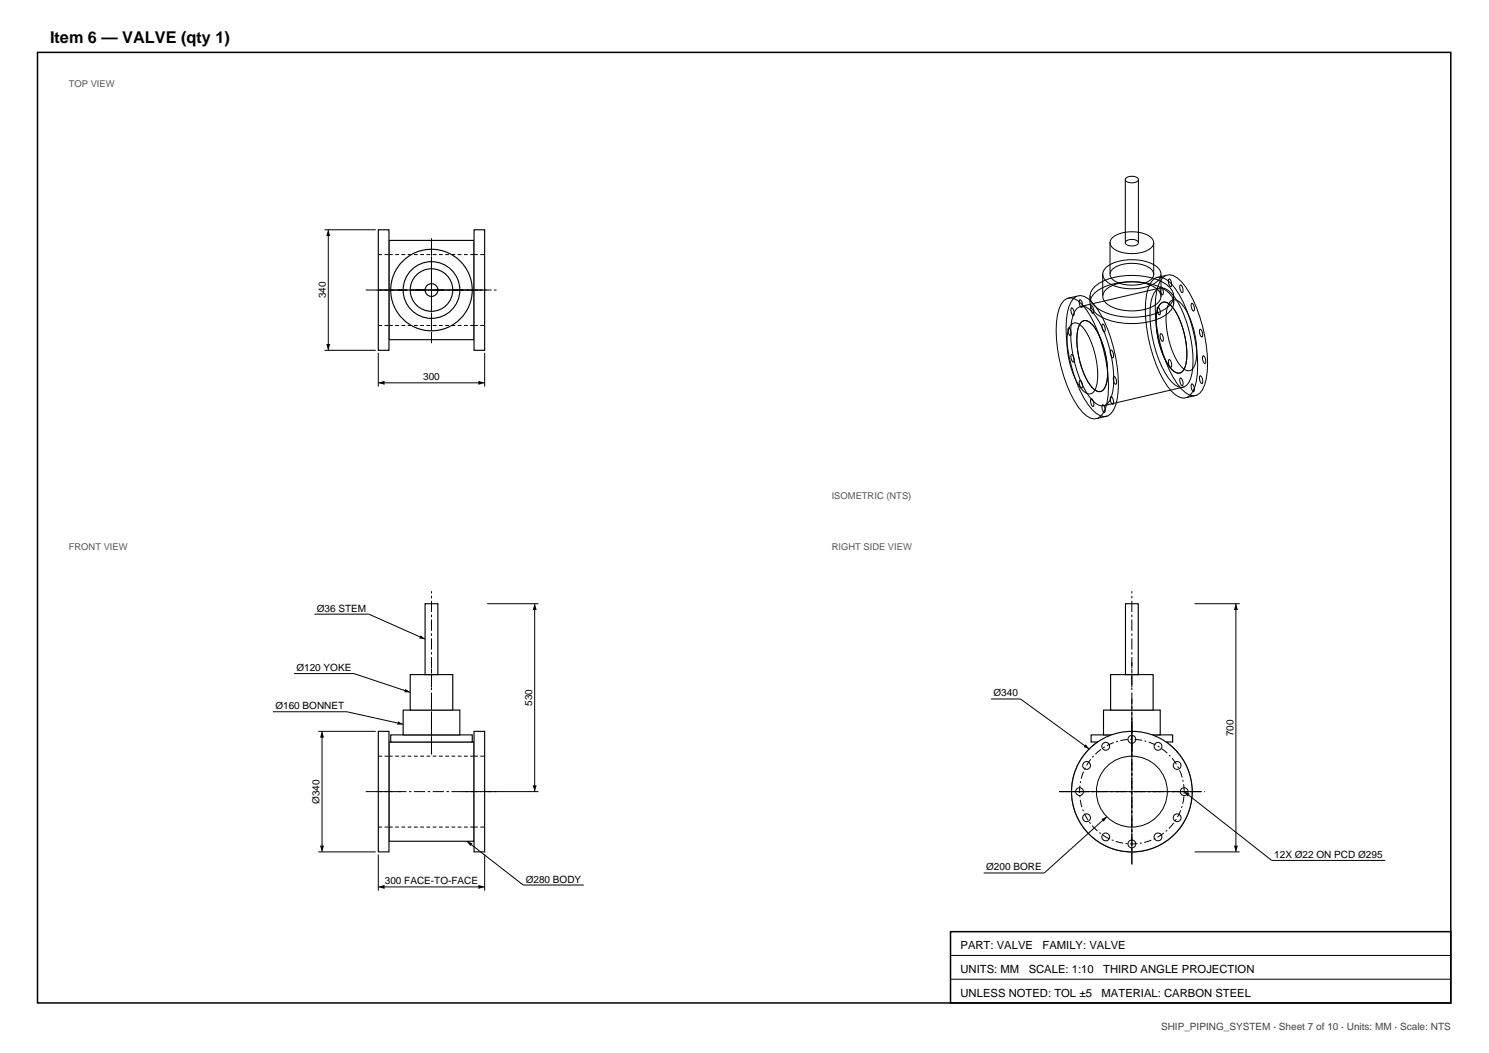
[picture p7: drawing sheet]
<svg xmlns="http://www.w3.org/2000/svg" width="420mm" height="297mm" viewBox="0 0 420 297" stroke-linecap="round" stroke-linejoin="round" font-family="sans-serif">
<path d="M10.6 14.8h398.6v268.1h-398.6z" fill="none" stroke="#000" stroke-width=".42"/>
<g fill="#fff" stroke="#000" stroke-width=".32">
<path d="M109.7 67.8h24v28h-24z" fill-rule="evenodd"/>
<path d="M106.7 64.8h3v34h-3z" fill-rule="evenodd"/>
<path d="M133.7 64.8h3v34h-3z" fill-rule="evenodd"/>
<circle cx="121.7" cy="81.8" r="11.5"/>
<circle cx="121.7" cy="81.8" r="8"/>
<circle cx="121.7" cy="81.8" r="6"/>
<circle cx="121.7" cy="81.8" r="1.8"/>
</g>
<path d="M106.7 71.8h3M109.7 71.8h24M133.7 71.8h3M106.7 91.8h3M109.7 91.8h24M133.7 91.8h3" fill="none" stroke="#000" stroke-width=".28" stroke-dasharray="1.1 .7" stroke-linecap="butt"/>
<path d="M103.2 81.8h10M106.2 81.8h31M106.7 81.8h30M110.2 81.8h23M112.2 81.8h19M116.4 81.8h10.6M121.7 96.8v-30M121.7 93.3v-23M121.7 91.3v-19M121.7 87.1v-10.6M130.2 81.8h10" fill="none" stroke="#000" stroke-width=".28" stroke-dasharray="3.2 .7 .7 .7" stroke-linecap="butt"/>
<g fill="#fff" stroke="#000" stroke-width=".32">
<path d="M109.7 209.3h24v28h-24z" fill-rule="evenodd"/>
<path d="M106.7 206.3h3v34h-3z" fill-rule="evenodd"/>
<path d="M133.7 206.3h3v34h-3z" fill-rule="evenodd"/>
<path d="M110.2 207.3h23v2h-23z" fill-rule="evenodd"/>
<path d="M113.7 200.3h16v7h-16z" fill-rule="evenodd"/>
<path d="M115.7 190.3h12v10h-12z" fill-rule="evenodd"/>
<path d="M119.9 170.3h3.6v20h-3.6z" fill-rule="evenodd"/>
</g>
<path d="M106.7 213.3h3M109.7 213.3h24M133.7 213.3h3M106.7 233.3h3M109.7 233.3h24M133.7 233.3h3" fill="none" stroke="#000" stroke-width=".28" stroke-dasharray="1.1 .7" stroke-linecap="butt"/>
<path d="M121.7 193.8v-27M121.7 212.8v-9M121.7 210.8v-14M121.7 203.8v-17.1M103.2 223.3h10M106.2 223.3h31M130.2 223.3h10" fill="none" stroke="#000" stroke-width=".28" stroke-dasharray="3.2 .7 .7 .7" stroke-linecap="butt"/>
<circle cx="319.3" cy="223.3" r="17" fill="#fff" stroke="#000" stroke-width=".32"/>
<g fill="none" stroke="#000" stroke-width=".28">
<circle cx="306.5" cy="215.9" r="1.1"/>
<circle cx="311.9" cy="210.5" r="1.1"/>
<circle cx="319.3" cy="208.5" r="1.1"/>
<circle cx="326.6" cy="210.5" r="1.1"/>
<circle cx="332" cy="215.9" r="1.1"/>
<circle cx="304.5" cy="223.3" r="1.1"/>
<circle cx="306.5" cy="230.7" r="1.1"/>
<circle cx="311.9" cy="236.1" r="1.1"/>
<circle cx="319.3" cy="223.3" r="10"/>
<circle cx="319.3" cy="238" r="1.1"/>
<circle cx="326.6" cy="236.1" r="1.1"/>
<circle cx="332" cy="230.7" r="1.1"/>
<circle cx="334" cy="223.3" r="1.1"/>
</g>
<path d="M334 223.3a14.8 14.8 0 0 0-21.7-13 14.8 14.8 0 0 0-1.3 25.2 14.8 14.8 0 0 0 22.9-10.7l.1-1.5" fill="none" stroke="#000" stroke-width=".28" stroke-dasharray="2.1 .7 .5 .7" stroke-linecap="butt"/>
<circle cx="319.3" cy="223.3" r="14" fill="#fff" stroke="#000" stroke-width=".32"/>
<circle cx="319.3" cy="223.3" r="10" fill="none" stroke="#000" stroke-width=".28"/>
<g fill="#fff" stroke="#000" stroke-width=".32">
<path d="M307.8 207.3h23v2h-23z" fill-rule="evenodd"/>
<path d="M311.3 200.3h16v7h-16z" fill-rule="evenodd"/>
<path d="M313.3 190.3h12v10h-12z" fill-rule="evenodd"/>
<path d="M317.5 170.3h3.6v20h-3.6z" fill-rule="evenodd"/>
<circle cx="319.3" cy="223.3" r="17"/>
</g>
<g fill="none" stroke="#000" stroke-width=".28">
<path d="M317.4 50.6v17.8M317.6 50.2a2.63 2.63 0 0 1 3.5 .3 2.06 2.06 0 0 1-3 .9 .69 .69 0 0 1-.6-.5 .69 .69 0 0 1 .1-.7zM321.1 50.7v17.8M91.5 64.8h14.5M92.6 64.8v34M311 77.2v6.2M312.1 75.4a13.4 13.4 0 0 1 14-.3 2.65 2.65 0 0 1 1.4 2.5 2.65 2.65 0 0 1-1.8 2.3 13.9 13.9 0 0 1-13.3-.2 2.54 2.54 0 0 1-.3-4.3zM313.1 68.3v8.9M313.9 75.9a9.8 9.8 0 0 1 11 .2 1.93 1.93 0 0 1-.8 3.2 10 10 0 0 1-10.4-.6 1.8 1.8 0 0 1 .2-2.8zM313.9 67a9.8 9.8 0 0 1 11 .1 1.93 1.93 0 0 1-.8 3.3 10 10 0 0 1-10.4-.6 1.8 1.8 0 0 1 .2-2.8zM317.6 68a2.63 2.63 0 0 1 3.5 .3 2.06 2.06 0 0 1-3 .9 .69 .69 0 0 1-.6-.5 .69 .69 0 0 1 .1-.7zM325.2 78.9a2.89 2.89 0 0 1 4.1 .1 23.5 23.5 0 0 1 6.4 11.1 34.8 34.8 0 0 1 1.3 19 3.4 3.4 0 0 1-4.3 3 11.1 11.1 0 0 1-4.5-4.9 41.2 41.2 0 0 1-4.8-24.2l.5-1.7 .6-1.4z"/>
<path d="M325.4 68.6v8.9M327.5 77.5v6.2M328 78.3a2.89 2.89 0 0 1 4.1 .1 23.5 23.5 0 0 1 6.4 11.1 34.8 34.8 0 0 1 1.3 19 3.4 3.4 0 0 1-4.3 2.9 11.1 11.1 0 0 1-4.5-4.9 41.2 41.2 0 0 1-4.8-24.1l1.1-3.1zM328.9 77.7l-2.8 .6M329.6 78.8l.2-.1a1.75 1.75 0 0 1 .5 2.2 1.8 1.8 0 0 1-.7-2.1zM91.5 98.8h14.5M106.7 99.5v9.5M136.7 99.5v9.5M300.1 84.8a2.89 2.89 0 0 1 4 .1 23.5 23.5 0 0 1 6.4 11.1 34.8 34.8 0 0 1 1.4 19 3.4 3.4 0 0 1-4.3 2.9 11.1 11.1 0 0 1-4.6-4.9 41.2 41.2 0 0 1-4.7-24.1l.4-1.7 .6-1.4zM301.3 92.6l.1-.1a1.75 1.75 0 0 1 .5 2.2 1.8 1.8 0 0 1-.6-2.1zM302.1 87l.2-.2a1.75 1.75 0 0 1 .5 2.2 1.8 1.8 0 0 1-.7-2zM302.2 91.5a1.7 1.7 0 0 1 2.4 .1 18.2 18.2 0 0 1 4.8 11.2 12.9 12.9 0 0 1-.6 7.3 1.72 1.72 0 0 1-2.8 .5 18.2 18.2 0 0 1-4.8-11.2 12.9 12.9 0 0 1 .6-7.3z"/>
<path d="M302.9 84.1a2.89 2.89 0 0 1 4 .1 23.5 23.5 0 0 1 6.4 11.1 34.8 34.8 0 0 1 1.4 19.1 3.4 3.4 0 0 1-4.3 2.9 11.1 11.1 0 0 1-4.6-4.9 41.2 41.2 0 0 1-4.7-24.2l1-3.1zM303.7 83.5l-2.8 .7M303.8 87a2.38 2.38 0 0 1 3.3 .1 19.4 19.4 0 0 1 5.3 9.1 28.6 28.6 0 0 1 1.1 15.7 2.8 2.8 0 0 1-3.5 2.4 13.6 13.6 0 0 1-5.5-7.6 33.1 33.1 0 0 1-2.2-16.3l.4-1.4zM304.5 84.7l.1-.2a1.75 1.75 0 0 1 .5 2.2 1.8 1.8 0 0 1-.6-2zM305 90.8a1.7 1.7 0 0 1 2.4 .1 18.2 18.2 0 0 1 4.8 11.2 12.9 12.9 0 0 1-.6 7.3 1.72 1.72 0 0 1-2.8 .6 18.2 18.2 0 0 1-4.8-11.2 12.9 12.9 0 0 1 .6-7.4zM307.5 83.4v1.8M307.7 86.4l.1-.2a1.75 1.75 0 0 1 .5 2.2 1.8 1.8 0 0 1-.6-2zM308.9 82.5a18.2 18.2 0 0 1 14.4-2.7 10.6 10.6 0 0 1 7.3 3.9 3.8 3.8 0 0 1-2 5.3 20 20 0 0 1-19.1-.3 3.7 3.7 0 0 1-.6-6.2zM308.9 80.7a18.2 18.2 0 0 1 14.4-2.7 10.6 10.6 0 0 1 7.3 4 3.8 3.8 0 0 1-2 5.2 20 20 0 0 1-19.1-.3 3.7 3.7 0 0 1-.6-6.2zM310.9 91.6l.1-.2a1.75 1.75 0 0 1 .5 2.2 1.8 1.8 0 0 1-.6-2zM312.1 81.6a13.4 13.4 0 0 1 14-.3 2.65 2.65 0 0 1 1.4 2.5 2.65 2.65 0 0 1-1.8 2.3 13.9 13.9 0 0 1-13.3-.2 2.54 2.54 0 0 1-.3-4.3zM313.2 98.9l.2-.2a1.75 1.75 0 0 1 .5 2.2 1.8 1.8 0 0 1-.7-2z"/>
<path d="M326.1 81.8a2.38 2.38 0 0 1 3.4 .1 19.4 19.4 0 0 1 5.2 9.1 28.6 28.6 0 0 1 1.2 15.7 2.8 2.8 0 0 1-3.6 2.4 13.6 13.6 0 0 1-5.4-7.6 33.1 33.1 0 0 1-2.2-16.3l.8-2.6zM326.4 86.8l.2-.2a1.75 1.75 0 0 1 .5 2.2 1.8 1.8 0 0 1-.7-2zM326.9 81.3l-22.4 5.2M327.3 81.1l.1-.1a1.75 1.75 0 0 1 .5 2.2 1.8 1.8 0 0 1-.6-2.1zM327.3 94.3l.1-.2a1.75 1.75 0 0 1 .5 2.2 1.8 1.8 0 0 1-.6-2zM327.4 85.6a1.7 1.7 0 0 1 2.4 .1 18.2 18.2 0 0 1 4.8 11.2 12.9 12.9 0 0 1-.6 7.3 1.72 1.72 0 0 1-2.9 .5 18.2 18.2 0 0 1-4.8-11.2 12.9 12.9 0 0 1 .6-7.3zM330.2 85a1.7 1.7 0 0 1 2.4 0 18.2 18.2 0 0 1 4.8 11.3 12.9 12.9 0 0 1-.6 7.3 1.72 1.72 0 0 1-2.9 .5 18.2 18.2 0 0 1-4.8-11.2 12.9 12.9 0 0 1 .6-7.3zM331.1 83.8v1.8M332.8 80.5l.2-.2a1.75 1.75 0 0 1 .5 2.2 1.8 1.8 0 0 1-.7-2zM336 85.7l.2-.2a1.75 1.75 0 0 1 .5 2.2 1.8 1.8 0 0 1-.7-2zM338.4 93l.1-.1a1.75 1.75 0 0 1 .5 2.2 1.8 1.8 0 0 1-.6-2.1zM106.7 108h30"/>
<path d="M302.1 100.1l.2-.2a1.75 1.75 0 0 1 .5 2.3 1.8 1.8 0 0 1-.7-2.1zM304.5 107.4l.1-.1a1.75 1.75 0 0 1 .5 2.2 1.8 1.8 0 0 1-.6-2.1zM307.7 112.6l.1-.1a1.75 1.75 0 0 1 .5 2.2 1.8 1.8 0 0 1-.6-2.1zM310.9 114.3l.1-.2a1.75 1.75 0 0 1 .5 2.2 1.8 1.8 0 0 1-.6-2zM312.4 117.3l-2.8 .7M313.2 112l.2-.2a1.75 1.75 0 0 1 .5 2.3 1.8 1.8 0 0 1-.7-2.1zM314.1 106.4l.2-.2a1.75 1.75 0 0 1 .4 2.2 1.8 1.8 0 0 1-.6-2zM329.6 101.6l.2-.2a1.75 1.75 0 0 1 .5 2.2 1.8 1.8 0 0 1-.7-2zM332.8 106.8l.2-.2a1.75 1.75 0 0 1 .5 2.2 1.8 1.8 0 0 1-.7-2zM334 109.1l-22.3 5.3M336 108.4l.2-.1a1.75 1.75 0 0 1 .5 2.2 1.8 1.8 0 0 1-.7-2.1zM337.6 111.5l-2.8 .6"/>
<path d="M338.4 106.2l.1-.2a1.75 1.75 0 0 1 .5 2.2 1.8 1.8 0 0 1-.6-2zM339.2 100.5l.2-.2a1.75 1.75 0 0 1 .5 2.2 1.8 1.8 0 0 1-.7-2zM88.7 173.2h15.3l15.9 7.1M137.4 170.3h14.5M150.8 170.3v53M337 170.3h12.7M348.6 170.3v70M82.9 190h16.9l15.9 5.3M279.5 197.1h8.3l19.4 14.2M77 200.8h20.8l15.9 3.5M89.8 206.3h16.2M90.8 206.3v34"/>
<path d="M131.7 237.3l15.9 12.3h17.1M137.4 223.3h14.5M312.2 230.3l-17.6 15.9h-17.1M334 223.3l24.7 19.4h32M89.8 240.3h16.2M106.7 241v10.2M106.7 250.2h30M136.7 241v10.2M337 240.3h12.7M268.1 276.2h141.1M268.1 269.5h141.1"/>
<circle cx="306.5" cy="215.9" r="1.1"/>
<circle cx="311.9" cy="210.5" r="1.1"/>
<circle cx="319.3" cy="208.5" r="1.1"/>
<circle cx="326.6" cy="210.5" r="1.1"/>
<circle cx="332" cy="215.9" r="1.1"/>
<circle cx="304.5" cy="223.3" r="1.1"/>
<circle cx="306.5" cy="230.7" r="1.1"/>
<circle cx="311.9" cy="236.1" r="1.1"/>
<circle cx="319.3" cy="223.3" r="10"/>
<circle cx="319.3" cy="238" r="1.1"/>
<circle cx="326.6" cy="236.1" r="1.1"/>
<circle cx="332" cy="230.7" r="1.1"/>
<circle cx="334" cy="223.3" r="1.1"/>
</g>
<path d="M334 223.3a14.8 14.8 0 0 0-21.7-13 14.8 14.8 0 0 0-1.3 25.2 14.8 14.8 0 0 0 22.9-10.7l.1-1.5" fill="none" stroke="#000" stroke-width=".28" stroke-dasharray="2.1 .7 .5 .7" stroke-linecap="butt"/>
<path d="M319.3 193.8v-27M319.3 212.8v-9M319.3 210.8v-14M319.3 203.8v-17.1M298.7 223.3h41.1M301.7 223.3h35.1M319.3 243.8v-41.1M319.3 240.8v-35" fill="none" stroke="#000" stroke-width=".28" stroke-dasharray="3.2 .7 .7 .7" stroke-linecap="butt"/>
<g fill="#000">
<path d="M92.6 64.8l.6 1.8h-1.2zM92 97h1.2l-.6 1.8zM106.7 108l1.8-.6v1.1zM134.9 107.4l1.8 .6-1.8 .5zM150.8 170.3l.6 1.7h-1.1zM348.6 170.3l.6 1.7h-1.2zM114.4 194.3l1.3 1-1.7-.1zM118.7 179.2l1.2 1.1-1.6-.2zM90.8 206.3l.6 1.7h-1.1zM112.3 203.5l1.4 .8-1.6 .1zM306.3 209.9l.9 1.4-1.5-.6zM131.7 237.3l1.6 .6-.6 .7z"/>
<path d="M150.3 221.5h1.1l-.6 1.8zM310.7 231l1.5-.7-.9 1.5zM334 223.3l1.6 .6-.6 .7zM90.3 238.5h1.1l-.6 1.8zM106.7 250.2l1.8-.6v1.1zM134.9 249.6l1.8 .6-1.8 .5zM348 238.5h1.2l-.6 1.8z"/>
</g>
<path d="M268.1 262.8h141.1v20.1h-141.1z" fill="none" stroke="#000" stroke-width=".42"/>
<text font-size="4.6" x="14.1" y="12">Item 6 — VALVE (qty 1)</text>
<g font-size="3.2">
<text x="270.9" y="267.7">PART: VALVE</text>
<text x="294.1" y="267.7">FAMILY: VALVE</text>
<text x="270.9" y="274.4">UNITS: MM</text>
<text x="290.2" y="274.4">SCALE: 1:10</text>
<text x="311.2" y="274.4">THIRD ANGLE PROJECTION</text>
<text x="270.9" y="281.1">UNLESS NOTED: TOL ±5</text>
<text x="310.7" y="281.1">MATERIAL: CARBON STEEL</text>
</g>
<g font-size="2.8">
<text x="91.9" y="84.2" transform="rotate(-90 91.9 84.2)">340</text>
<text x="119.4" y="107.3">300</text>
<text x="89.4" y="172.5">Ø36 STEM</text>
<text x="83.6" y="189.3">Ø120 YOKE</text>
<text x="280.2" y="196.4">Ø340</text>
<text x="77.7" y="200">Ø160 BONNET</text>
<text x="150.1" y="199.1" transform="rotate(-90 150.1 199.1)">530</text>
<text x="347.9" y="207.6" transform="rotate(-90 347.9 207.6)">700</text>
<text x="90.1" y="226.7" transform="rotate(-90 90.1 226.7)">Ø340</text>
<text x="278.2" y="245.5">Ø200 BORE</text>
<text x="359.4" y="242">12X Ø22 ON PCD Ø295</text>
<text x="108.5" y="249.5">300 FACE-TO-FACE</text>
<text x="148.3" y="248.9">Ø280 BODY</text>
</g>
<text font-size="2.8" fill="#444" x="327.5" y="290.7">SHIP_PIPING_SYSTEM · Sheet 7 of 10 · Units: MM · Scale: NTS</text>
<g font-size="2.6" fill="#555">
<text x="19.4" y="24.7">TOP VIEW</text>
<text x="234.6" y="140.7">ISOMETRIC (NTS)</text>
<text x="19.4" y="155.2">FRONT VIEW</text>
<text x="234.6" y="155.2">RIGHT SIDE VIEW</text>
</g>
</svg>
